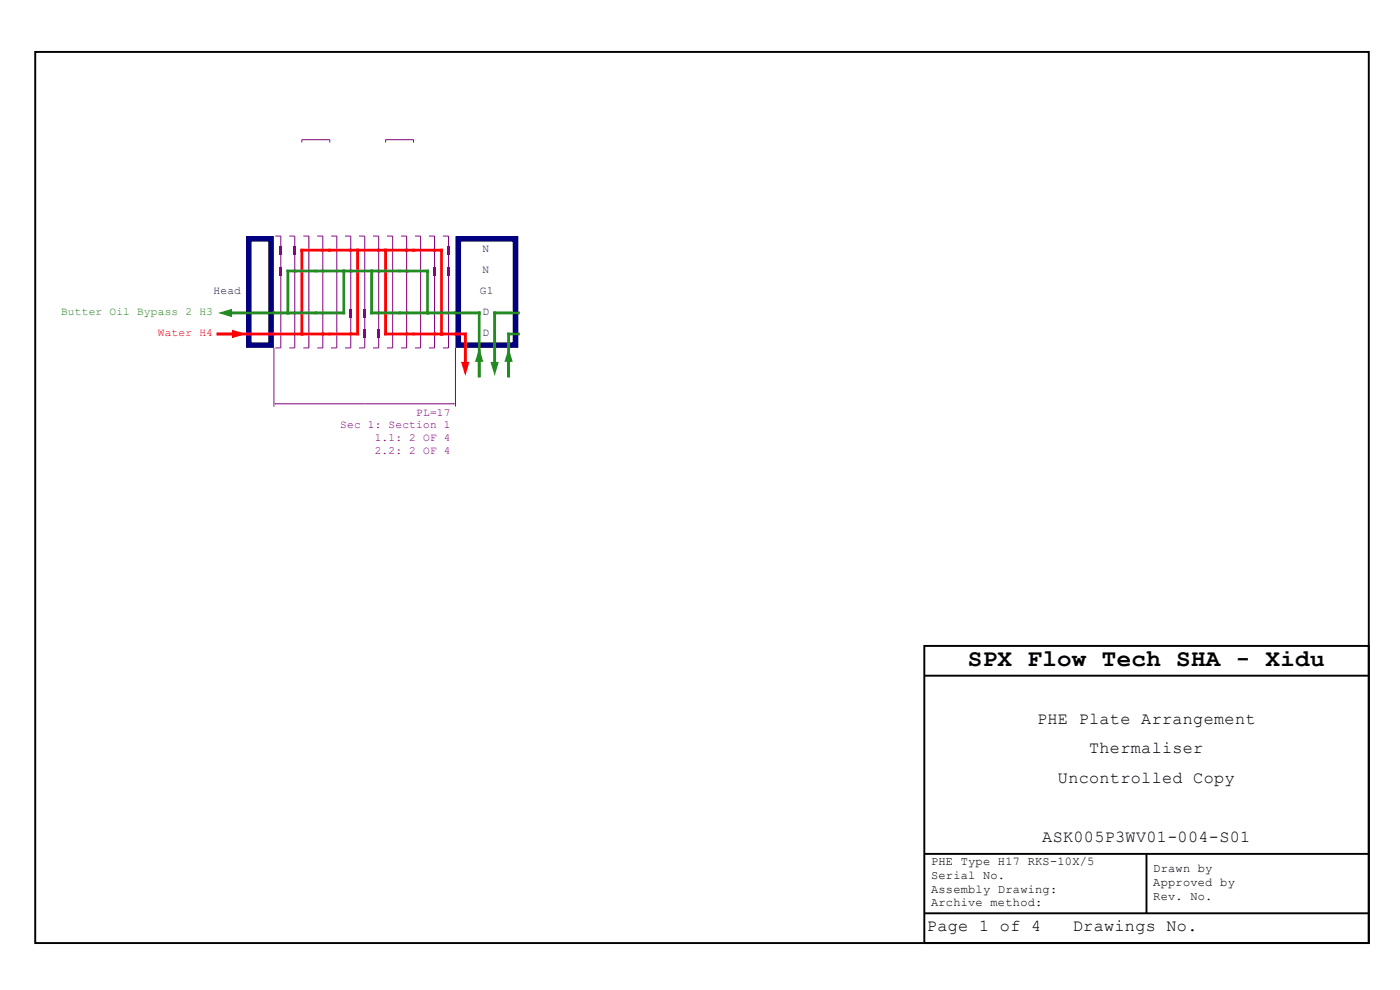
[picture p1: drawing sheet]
<svg xmlns="http://www.w3.org/2000/svg" width="420mm" height="297mm" viewBox="0 0 420 297" stroke-linecap="round" stroke-linejoin="round" font-family="sans-serif">
<path d="M74.7 71.7h6.7v31.8h-6.7z" fill="none" stroke="#000080" stroke-width="1.7" stroke-linecap="butt"/>
<path d="M67.9 93.9h14.3" fill="none" stroke="#228b22" stroke-width=".84"/>
<path d="M65.4 93.9l4.2-1.2v2.5z" fill="#228b22"/>
<path d="M65.4 100.2h5.9" fill="none" stroke="#f00" stroke-width=".84"/>
<path d="M69.6 98.9l4.2 1.3-4.2 1.3z" fill="#f00"/>
<path d="M65.4 100.2h16.8" fill="none" stroke="#f00" stroke-width=".84"/>
<path d="M82.6 70.8h1.7v33.6h-1.7" fill="none" stroke="#800080" stroke-width=".3"/>
<g fill="#800080">
<path d="M83.9 73.8h.8v2.5h-.8z" fill-rule="evenodd"/>
<path d="M83.9 80.1h.8v2.5h-.8z" fill-rule="evenodd"/>
</g>
<path d="M86.8 70.8h1.7v33.6h-1.7" fill="none" stroke="#800080" stroke-width=".3"/>
<path d="M88.1 73.8h.8v2.5h-.8z" fill-rule="evenodd" fill="#800080"/>
<path d="M90.6 42.8v-.9h8.4v.9M91 70.8h1.7v33.6h-1.7M95.2 70.8h1.7v33.6h-1.7M99.4 70.8h1.7v33.6h-1.7M103.6 70.8h1.7v33.6h-1.7" fill="none" stroke="#800080" stroke-width=".3"/>
<path d="M104.8 92.7h.9v2.5h-.9z" fill-rule="evenodd" fill="#800080"/>
<path d="M107.8 70.8h1.7v33.6h-1.7" fill="none" stroke="#800080" stroke-width=".3"/>
<g fill="#800080">
<path d="M109 92.7h.9v2.5h-.9z" fill-rule="evenodd"/>
<path d="M109 98.9h.9v2.6h-.9z" fill-rule="evenodd"/>
</g>
<path d="M112 70.8h1.7v33.6h-1.7" fill="none" stroke="#800080" stroke-width=".3"/>
<path d="M113.2 98.9h.9v2.6h-.9z" fill-rule="evenodd" fill="#800080"/>
<path d="M115.7 42.8v-.9h8.4v.9M116.2 70.8h1.6v33.6h-1.6M120.3 70.8h1.7v33.6h-1.7M124.5 70.8h1.7v33.6h-1.7M128.7 70.8h1.7v33.6h-1.7" fill="none" stroke="#800080" stroke-width=".3"/>
<path d="M130 80.1h.8v2.5h-.8z" fill-rule="evenodd" fill="#800080"/>
<path d="M132.9 70.8h1.7v33.6h-1.7" fill="none" stroke="#800080" stroke-width=".3"/>
<g fill="#800080">
<path d="M134.2 73.8h.8v2.5h-.8z" fill-rule="evenodd"/>
<path d="M134.2 80.1h.8v2.5h-.8z" fill-rule="evenodd"/>
</g>
<path d="M82.2 104.4v17.6M136.7 104.4v17.6M82.6 121.2h26.9" fill="none" stroke="#800080" stroke-width=".3"/>
<path d="M82.2 121.2l.6-.2v.3z" fill="#800080"/>
<path d="M109.5 121.2h26.8" fill="none" stroke="#800080" stroke-width=".3"/>
<path d="M136 121l.7 .2-.7 .1z" fill="#800080"/>
<path d="M107.3 75.1v25.1h-25.1M115.7 75.1v25.1h21M90.6 100.2v-25.1h41.9v25.1" fill="none" stroke="#f00" stroke-width=".84"/>
<path d="M86.4 93.9v-12.6h41.9v12.6M103.2 81.3v12.6h-21M111.5 81.3v12.6h25.2M155.6 93.9h-7.1v16.4" fill="none" stroke="#228b22" stroke-width=".84"/>
<path d="M137.5 71.7h17.2v31.8h-17.2z" fill="none" stroke="#000080" stroke-width="1.7" stroke-linecap="butt"/>
<path d="M147.2 108.6h2.5l-1.2 4.2z" fill="#228b22"/>
<path d="M136.7 93.9h7.1M143.8 106.9v5.9" fill="none" stroke="#228b22" stroke-width=".84"/>
<path d="M143.8 104.4l1.3 4.2h-2.5z" fill="#228b22"/>
<path d="M143.8 93.9v18.9M152.6 100.2h3M152.6 106.9v5.9" fill="none" stroke="#228b22" stroke-width=".84"/>
<path d="M152.6 104.4l1.3 4.2h-2.5z" fill="#228b22"/>
<path d="M152.6 100.2v12.6" fill="none" stroke="#228b22" stroke-width=".84"/>
<path d="M136.7 100.2h2.9v10.1" fill="none" stroke="#f00" stroke-width=".84"/>
<path d="M138.4 108.6h2.5l-1.3 4.2z" fill="#f00"/>
<path d="M10.6 15.6h400.2v267.4h-400.2zM277.4 193.8h133.4v89.2h-133.4zM277.4 202.7h133.4M277.4 256.2h133.4M344.1 256.2v17.8M277.4 274h133.4" fill="none" stroke="#000" stroke-width=".58"/>
<text font-size="7.2" x="290.5" y="199.7">SPX Flow Tech SHA - Xidu</text>
<g font-size="5">
<text x="311.3" y="217.1">PHE Plate Arrangement</text>
<text x="326.9" y="226">Thermaliser</text>
<text x="317.5" y="234.9">Uncontrolled Copy</text>
<text x="312.8" y="252.8">ASK005P3WV01-004-S01</text>
<text x="278.2" y="279.5">Page 1 of 4</text>
<text x="322" y="279.5">Drawings No.</text>
</g>
<g font-size="3.6">
<text x="279.4" y="259.7">PHE Type H17 RKS-10X/5</text>
<text x="279.4" y="263.8">Serial No.</text>
<text x="346.1" y="261.7">Drawn by</text>
<text x="279.4" y="267.9">Assembly Drawing:</text>
<text x="346.1" y="265.8">Approved by</text>
<text x="346.1" y="269.9">Rev. No.</text>
<text x="279.4" y="271.9">Archive method:</text>
</g>
<g font-size="3.3" fill="#000080">
<text x="144.9" y="75.7">N</text>
<text x="144.9" y="82">N</text>
<text x="64.1" y="88.3">Head</text>
<text x="144" y="88.3">G1</text>
<text x="144.9" y="94.6">D</text>
<text x="144.9" y="100.8">D</text>
</g>
<text font-size="3.3" fill="#228b22" x="18.3" y="94.6">Butter Oil Bypass 2 H3</text>
<text font-size="3.3" fill="#f00" x="47.4" y="100.8">Water H4</text>
<g font-size="3.3" fill="#800080">
<text x="124.9" y="124.8">PL=17</text>
<text x="102.1" y="128.6">Sec 1: Section 1</text>
<text x="112.5" y="132.4">1.1: 2 OF 4</text>
<text x="112.5" y="136.2">2.2: 2 OF 4</text>
</g>
</svg>
